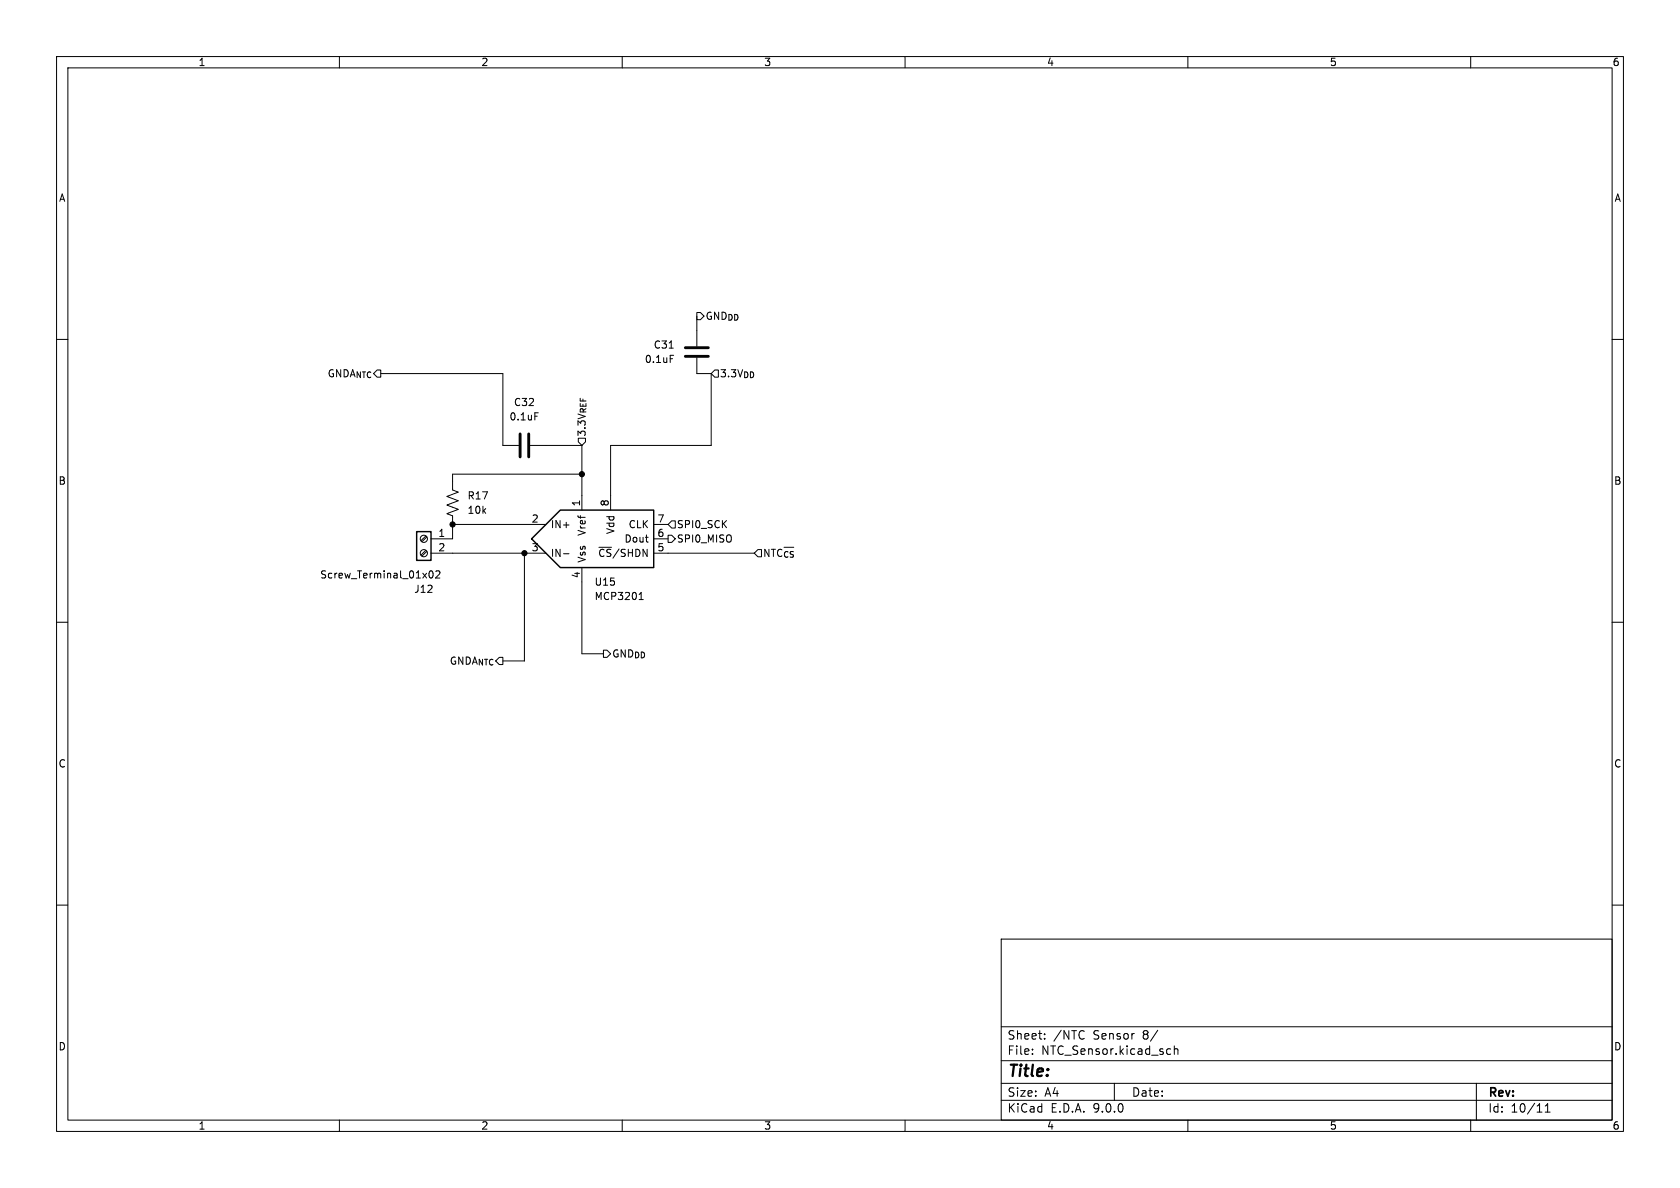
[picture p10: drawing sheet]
<svg xmlns="http://www.w3.org/2000/svg" width="297mm" height="210mm" viewBox="0 0 297 210" stroke-linecap="round" stroke-linejoin="round" font-family="sans-serif">
<g fill="none" stroke="#000" stroke-width=".18">
<path d="M10 10h277v190h-277zM12 12h273v186h-273zM60 10v2M110 10v2M160 10v2M210 10v2M260 10v2M123.2 55.2h.6l.7 .7-.7 .6h-.6zM123.2 55.9v5.3M10 60h2M67.3 66h21.6v12.7h2.8M93.7 78.7h9.2"/>
<path d="M94.6 73h.6M102.2 77.5h1.3v.6l-.6 .6-.7-.6zM102.9 78.7v11.5M118.3 61.5h.7M118.5 62.8h.6M123.2 63.2v2.8h2.5M125.7 66v12.7h-17.8v11.5M126.4 65.4h.6v1.3h-.6l-.7-.7zM285 60h2M75.3 94.7l-.9 .9M75.3 97.3l-.9 .8M75.5 94.9l-.9 .9"/>
<path d="M75.5 97.5l-.9 .8M76.2 97.8h20.3M80 92.7h16.5M92.7 97.8v19h-3.8M99.6 97.9h1M102.9 83.8h-22.9v2.8l1 .4-2 .8 2 .7-2 .8 2 .7-2 .8 1 .4v4.1h-3.8M115.6 95.3h2.5M115.6 97.8h17.7M115.6 92.7h2.5M118.1 94.6h.6l.7 .7-.7 .6h-.6zM118.7 92.1h.7v1.2h-.7l-.6-.6zM134 97.2h.6v1.2h-.6l-.7-.6z"/>
<path d="M10 110h2M76 101l.1-.1a.68 .68 0 0 1 .5 .6 .68 .68 0 0 1-.5 .7 .84 .84 0 0 1-.1-1.2zM77 101l.5-.1 .3 .4-.8 .9h.8M102.9 100.3v15.3h3.8M106.7 114.9h.6l.6 .7-.6 .6h-.6zM113 106h.7M113.1 105l.2-.3v1.3M285 110h2M10 160h2M177 166h108v32h-108zM285 160h2M60 198v2"/>
<path d="M110 198v2M160 198v2M177 194.5h108M177 191.5h108M177 187.5h108M177 181.5h108M182.5 186.3v.1M182.5 185.5v.1M184.7 183.6v.1M184.7 182.8v.1M197 191.5v3M206.5 185.4l.5 .1"/>
<path d="M207 186.3l-.5 .1M207.6 185.5l.2-.1 .4 .1v.9M207.6 184.9v1.5M210 198v2M260 198v2M261 191.5v6.5M273.2 196.6h.8M273.2 195.5l.4-.4v1.5"/>
<circle cx="74.9" cy="97.8" r=".63"/>
<circle cx="74.9" cy="95.2" r=".63"/>
</g>
<path d="M91.9 76.7v4.1M93.5 76.7v4.1M121.2 61.5h4M121.2 63h4" fill="none" stroke="#000" stroke-width=".51"/>
<path d="M73.7 94h2.5v5.1h-2.5zM94 95.3l5.1-5.1h16.5v10.1h-16.5z" fill="none" stroke="#000" stroke-width=".25"/>
<g fill="#000" stroke="#000" stroke-width=".18">
<circle cx="80" cy="92.7" r=".46"/>
<circle cx="92.7" cy="97.8" r=".46"/>
<circle cx="102.9" cy="83.8" r=".46"/>
</g>
<text font-size="2.8" x="178" y="190.9">Title:</text>
<g font-size="2.1">
<text x="178" y="184">Sheet:</text>
<text x="186.2" y="184">/NTC</text>
<text x="193.3" y="184">Sensor</text>
<text x="202.2" y="184">8/</text>
<text x="178" y="186.7">File:</text>
<text x="184.1" y="186.7">NTC_Sensor.kicad_sch</text>
<text x="178" y="196.9">KiCad</text>
<text x="178" y="194.1">Size:</text>
<text x="184.7" y="194.1">A4</text>
<text x="185.7" y="196.9">E.D.A.</text>
<text x="193.3" y="196.9">9.0.0</text>
<text x="200" y="194.1">Date:</text>
<text x="263" y="194.3">Rev:</text>
<text x="263" y="196.9">Id:</text>
<text x="267.1" y="196.9">10/11</text>
</g>
<g font-size="1.8">
<text x="35" y="11.9">1</text>
<text x="85" y="11.9">2</text>
<text x="135" y="11.9">3</text>
<text x="185" y="11.9">4</text>
<text x="235" y="11.9">5</text>
<text x="285" y="11.9">6</text>
<text x="10.3" y="35.9">A</text>
<text x="285.3" y="35.9">A</text>
<text x="124.7" y="56.7">GND_{DD}</text>
<text x="113.9" y="64.4">0.1uF</text>
<text x="115.5" y="61.8">C31</text>
<text x="57.8" y="66.9">GNDA_{NTC}</text>
<text x="90.8" y="72">C32</text>
<text x="127.2" y="66.9">3.3V_{DD}</text>
<text x="90" y="74.5">0.1uF</text>
<text x="103.7" y="77.3" transform="rotate(-90 103.7 77.3)">3.3V_{REF}</text>
<text x="10.3" y="85.9">B</text>
<text x="82.6" y="88.5">R17</text>
<text x="102.6" y="89.6" transform="rotate(-90 102.6 89.6)">1</text>
<text x="107.7" y="89.6" transform="rotate(-90 107.7 89.6)">8</text>
<text x="285.3" y="85.9">B</text>
<text x="77.4" y="95">1</text>
<text x="82.6" y="91">10k</text>
<text x="93.9" y="92.5">2</text>
<text x="97.3" y="93.6">IN+</text>
<text x="103.7" y="94.8" transform="rotate(-90 103.7 94.8)">Vref</text>
<text x="108.8" y="94.5" transform="rotate(-90 108.8 94.5)">Vdd</text>
<text x="111" y="93.6">CLK</text>
<text x="116.1" y="92.5">7</text>
<text x="116.1" y="95">6</text>
<text x="119.6" y="93.6">SPI0_SCK</text>
<text x="77.4" y="97.5">2</text>
<text x="93.9" y="97.5">3</text>
<text x="97.3" y="98.7">IN-</text>
<text x="103.7" y="99.6" transform="rotate(-90 103.7 99.6)">Vss</text>
<text x="105.7" y="98.7">~{CS}/SHDN</text>
<text x="110.3" y="96.1">Dout</text>
<text x="116.1" y="97.5">5</text>
<text x="119.6" y="96.1">SPI0_MISO</text>
<text x="134.8" y="98.7">NTC_{~{CS}}</text>
<text x="56.5" y="102.5">Screw_Terminal_01x02</text>
<text x="73.1" y="105">J12</text>
<text x="102.6" y="102.3" transform="rotate(-90 102.6 102.3)">4</text>
<text x="105" y="103.7">U15</text>
<text x="105" y="106.3">MCP3201</text>
<text x="79.4" y="117.7">GNDA_{NTC}</text>
<text x="108.1" y="116.4">GND_{DD}</text>
<text x="10.3" y="135.9">C</text>
<text x="285.3" y="135.9">C</text>
<text x="10.3" y="185.9">D</text>
<text x="285.3" y="185.9">D</text>
<text x="35" y="199.9">1</text>
<text x="85" y="199.9">2</text>
<text x="135" y="199.9">3</text>
<text x="185" y="199.9">4</text>
<text x="235" y="199.9">5</text>
<text x="285" y="199.9">6</text>
</g>
</svg>
